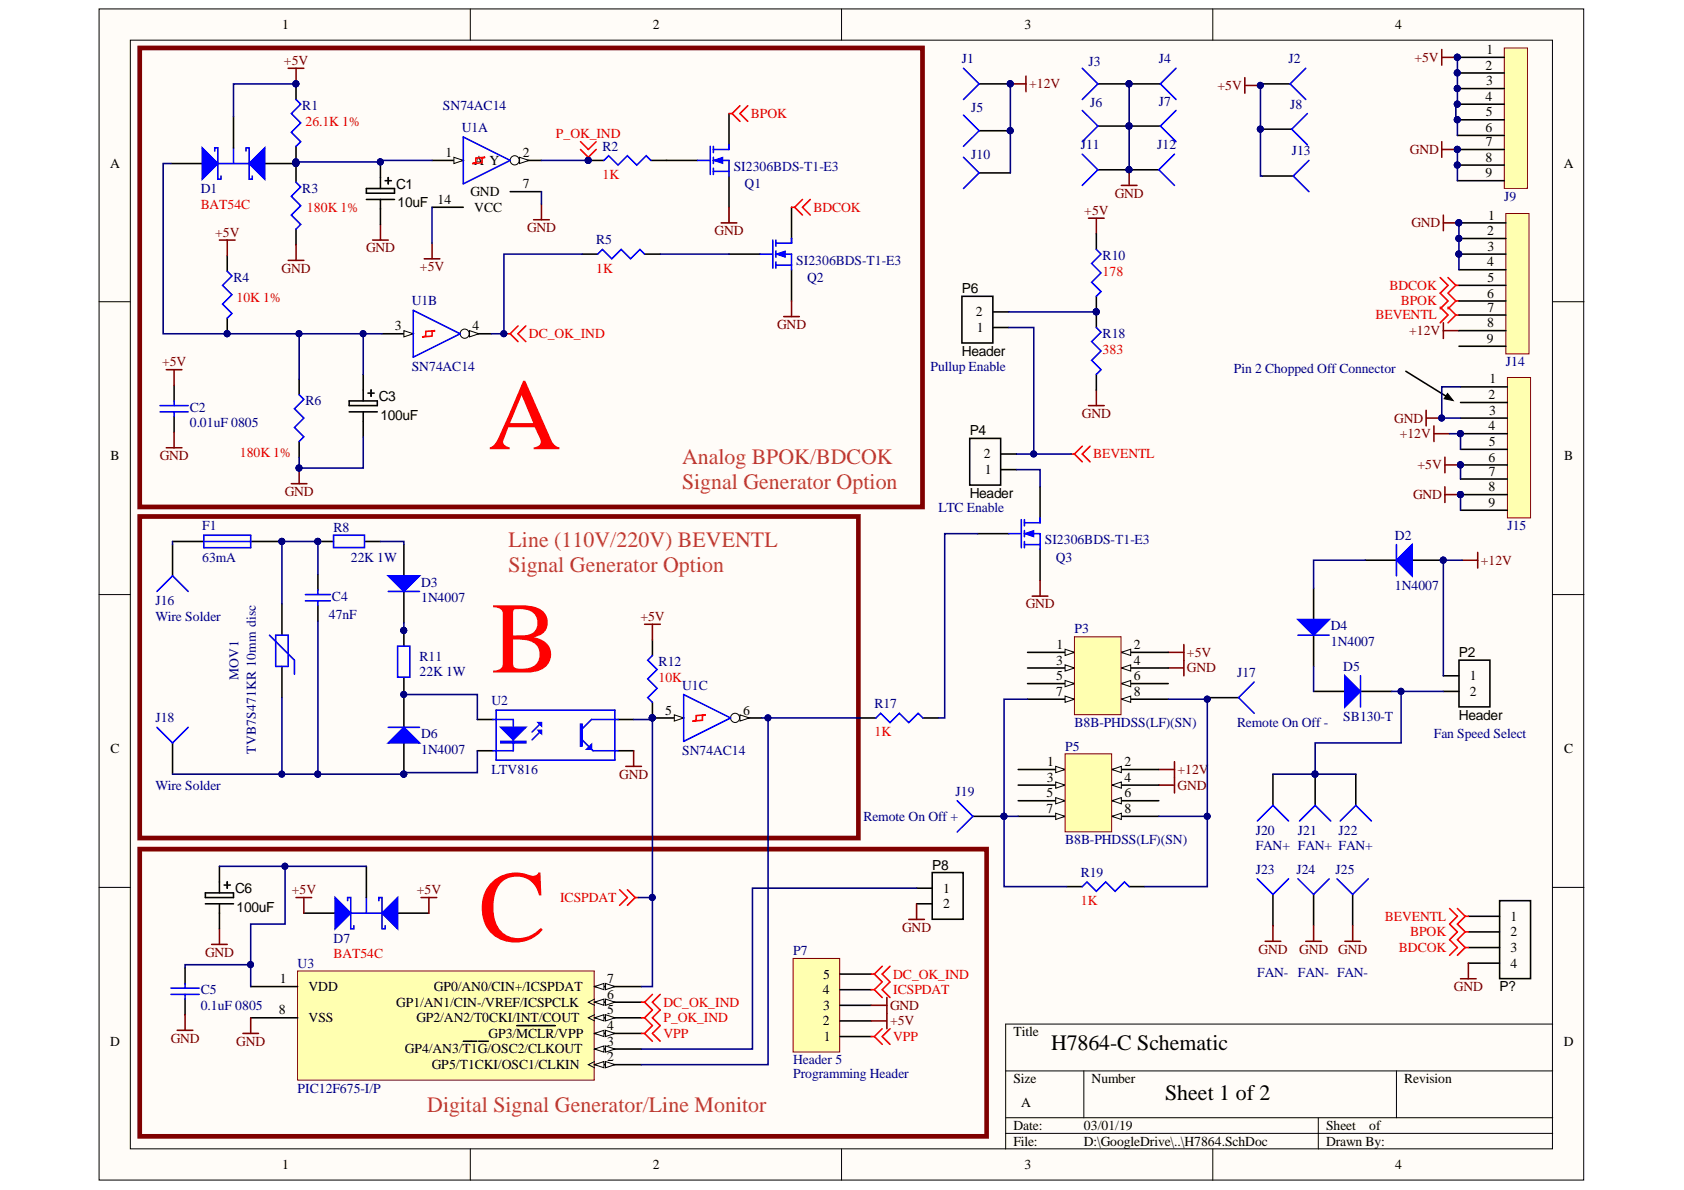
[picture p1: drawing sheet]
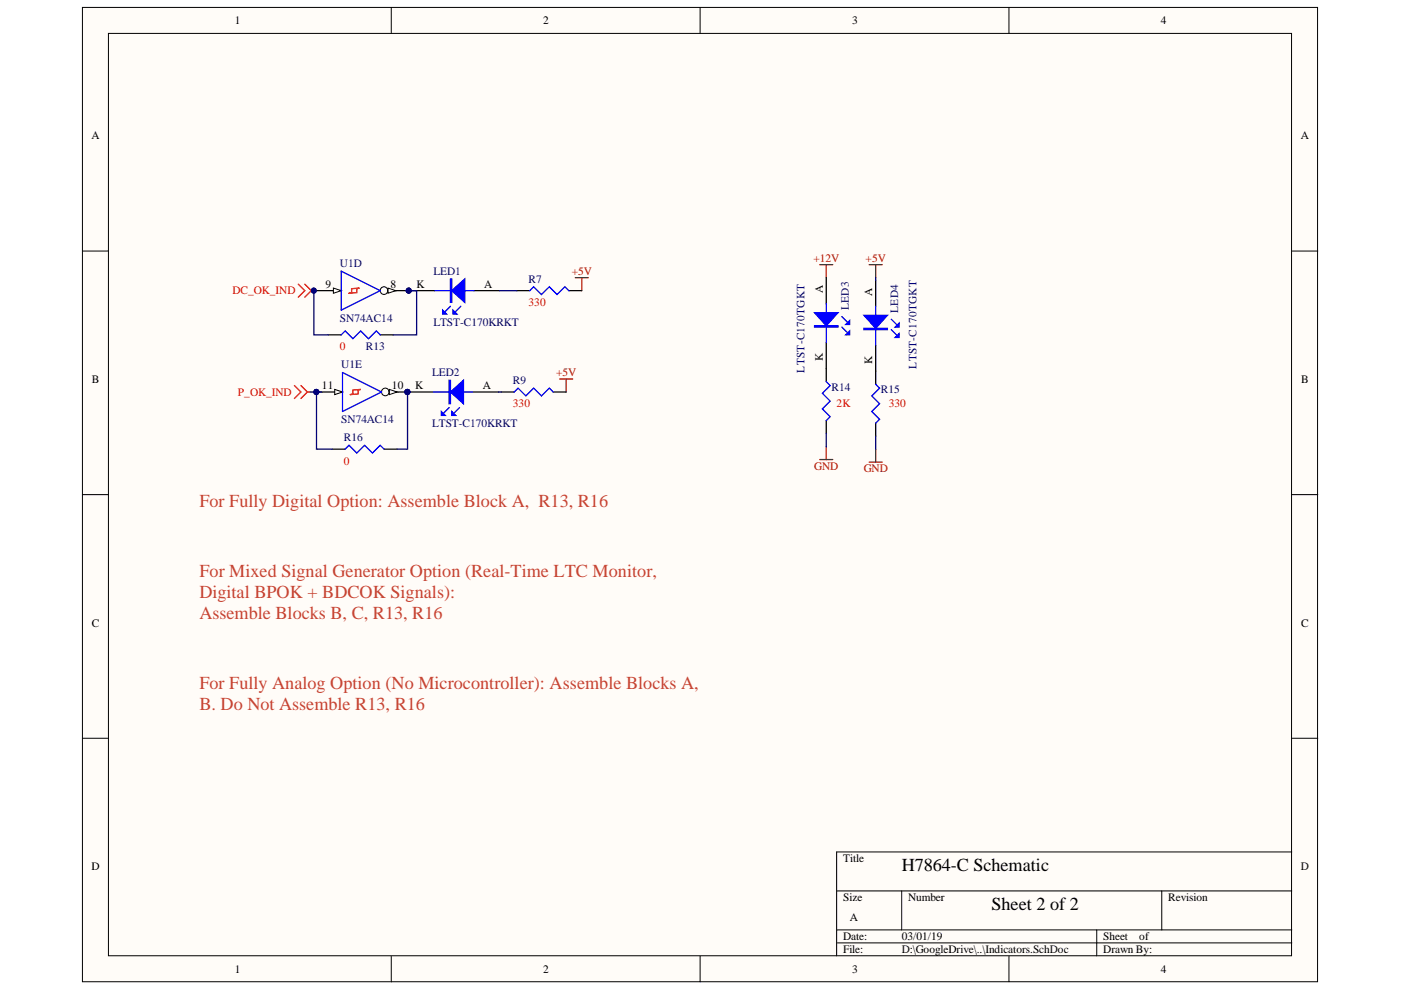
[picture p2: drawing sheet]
# Altium project H7864.PrjPcb
2 sheets, 77 parts. Net scope: global (net labels, ports and power ports of the same name join across sheets).
Board file: H7864-B-1.pcbdoc
Sheets:
  H7864.SchDoc
  Indicators.SchDoc

## Sheet H7864.SchDoc
size A

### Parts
C1  10uF  [CAPMP3216X180N]
C2  value 0.01uF 0805  [C0805-S]  (hidden comment: VJ0805Y103JXAPW1BC)
C3  100uF  [CAPMP3216X180N]
C4  value 47nF 400V  [MKP-3381-15]
C5  value 0.1uF 0805  [C0805-S]  (hidden comment: VJ0805Y103JXAPW1BC)
C6  100uF  [CAPMP3216X180N]
D1  BAT54C  [SOT23]
D2  value 1N4007  [DO-204AL]
D3  value 1N4007  [DO-204AL]
D4  value 1N4007  [DO-204AL]
D5  value SB130-T  [DO-204AL]
D6  value 1N4007  [DO-204AL]
D7  BAT54C  [SOT23]
F1  63mA  [FUSE HOLDER 656]
J1  Wire Solder  [TP-THT-MULTI]  (value not drawn)  (no BOM)
J2  Wire Solder  [TP-THT-MULTI]  (value not drawn)  (no BOM)
J3  Wire Solder  [TP-THT-MULTI]  (value not drawn)  (no BOM)
J4  Wire Solder  [TP-THT-MULTI]  (value not drawn)  (no BOM)
J5  Wire Solder  [TP-THT-MULTI]  (value not drawn)  (no BOM)
J6  Wire Solder  [TP-THT-MULTI]  (value not drawn)  (no BOM)
J7  Wire Solder  [TP-THT-MULTI]  (value not drawn)  (no BOM)
J8  Wire Solder  [TP-THT-MULTI]  (value not drawn)  (no BOM)
J9  1-640385-9  [MTA156-9]  (value not drawn)
J10  Wire Solder  [TP-THT-MULTI]  (value not drawn)  (no BOM)
J11  Wire Solder  [TP-THT-MULTI]  (value not drawn)  (no BOM)
J12  Wire Solder  [TP-THT-MULTI]  (value not drawn)  (no BOM)
J13  Wire Solder  [TP-THT-MULTI]  (value not drawn)  (no BOM)
J14  1-640385-9  [MTA156-9]  (value not drawn)
J15  1-640385-9  [MTA156-9]  (value not drawn)
J16  Wire Solder  [TP-THT-MULTI]
J17  Remote On Off -  [TP-THT-MULTI]
J18  Wire Solder  [TP-THT-MULTI]
J19  Remote On Off +  [TP-THT-MULTI]
J20  FAN+  [TP-THT-MULTI]  (no BOM)
J21  FAN+  [TP-THT-MULTI]  (no BOM)
J22  FAN+  [TP-THT-MULTI]  (no BOM)
J23  FAN-  [TP-THT-MULTI]  (no BOM)
J24  FAN-  [TP-THT-MULTI]  (no BOM)
J25  FAN-  [TP-THT-MULTI]  (no BOM)
MOV1  TVB7S471KR 10mm disc  [TVR1010]
P1  Programmer  [HDR1X4_2.54mmp]  (value not drawn)  (no BOM)
P2  Header  [HDR_1x2_Offset]
P3  B8B-PHDSS(LF)(SN)  [B8B-PHDSS]
P4  Header  [HDR_1x2_Offset]
P5  B8B-PHDSS(LF)(SN)  [B8B-PHDSS]
P6  Header  [HDR_1x2_Offset]
P7  Header 5  [HDR1X5]  (no BOM)
P8  Header  [HDR_1x2_Offset]  (value not drawn)
Q1  SI2306BDS-T1-E3  [SOT23-3]
Q2  SI2306BDS-T1-E3  [SOT23-3]
Q3  SI2306BDS-T1-E3  [SOT23-3]
R1  26.1K 1%  [2012[0805]]
R2  value 1K  [2012[0805]]  (hidden comment: CRCW080547K0FKEA)
R3  180K 1%  [2012[0805]]
R4  value 10K 1%  [2012[0805]]
R5  value 1K  [2012[0805]]  (hidden comment: CRCW080547K0FKEA)
R6  180K 1%  [2012[0805]]
R8  value 22K 1W  [RESTH_AXIAL_MRA-05]
R10  value 178  [2012[0805]]  (hidden comment: CRCW080547K0FKEA)
R11  value 22K 1W  [RESTH_AXIAL_MRA-05]
R12  value 10K  [2012[0805]]  (hidden comment: CRCW080547K0FKEA)
R17  value 1K  [2012[0805]]  (hidden comment: CRCW080547K0FKEA)
R18  value 383  [2012[0805]]  (hidden comment: CRCW080547K0FKEA)
R19  value 1K  [2012[0805]]  (hidden comment: CRCW080547K0FKEA)
U1  SN74AC14  [J014C]  (parts A,B,C of 6)
U2  LTV816  [DIP-4]
U3  PIC12F675-I/P  [DIP8-300]

### Blocks framed on the sheet
Programming Header: C5 C6 D7 P7 P8 U3

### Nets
+5V: C2.2 D1.3(K) D7.1(A1) D7.2(A2) J2.1 J8.1 J9.1 J9.2 J9.3 J9.4 J9.5 J9.6 J13.1 J15.6 J15.7 P3.2 P7.2 R1.1 R4.1 R10.1 R12.2 U1.14(VCC)
+12V: D2.1(A) J1.1 J5.1 J10.1 J14.8 J15.4 J15.5 P2.1 P5.2
GND: C1.2 C2.1 C3.2 C5.1 C6.2 J3.1 J4.1 J6.1 J7.1 J9.7 J9.8 J9.9 J11.1 J12.1 J14.1 J14.2 J14.3 J14.4 J15.1 J15.3 J15.8 J15.9 J23.1 J24.1 J25.1 P1.4 P3.4 P5.4 P7.3 P8.2 Q1.2(S) Q2.2(S) Q3.2(S) R3.2 R6.2 R18.2 U1.7(GND) U2.3(E) U3.8(VSS)
VCC: U1.14(VCC)
BDCOK: J14.5 P1.3 Q2.3(D) ; off-sheet BDCOK
BEVENTL: J14.7 P1.1 P4.2 P6.1 ; off-sheet BEVENTL
BPOK: J14.6 P1.2 Q1.3(D) ; off-sheet BPOK
DC_OK_IND: P7.5 R5.1 U1.4(Y) U3.6(GP1/AN1/CIN-/VREF/ICSPCLK) ; off-sheet DC_OK_IND
ICSPDAT: P7.4 R12.1 U1.5(A) U2.4(C) U3.7(GP0/AN0/CIN+/ICSPDAT) ; off-sheet ICSPDAT
P_OK_IND: R2.1 U1.2(Y) U3.5(GP2/AN2/T0CKI/INT/COUT) ; off-sheet P_OK_IND
VPP: P7.1 U3.4(GP3/~{MCLR}/VPP) ; off-sheet VPP
NetC1_1: C1.1 D1.2(A2) R1.2 R3.1 U1.1(A)
NetC3_1: C3.1 D1.1(A1) R4.2 R6.1 U1.3(A)
NetC4_1: C4.1 D6.1(A) J18.1 MOV1.1 U2.2(K)
NetC4_2: C4.2 F1.1 MOV1.2 R8.1
NetC5_2: C5.2 C6.1 D7.3(K) U3.1(VDD)
NetD2_2: D2.2(K) D4.1(A)
NetD3_1: D3.1(A) R8.2
NetD3_2: D3.2(K) R11.1
NetD4_2: D4.2(K) D5.1(A)
NetD5_2: D5.2(K) J20.1 J21.1 J22.1 P2.2
NetD6_2: D6.2(K) R11.2 U2.1(A)
NetF1_2: F1.2 J16.1
NetJ17_1: J17.1 P3.8 P5.8 R19.2
NetJ19_1: J19.1 P3.7 P5.7 R19.1
NetP4_1: P4.1 Q3.3(D)
NetP6_2: P6.2 R10.2 R18.1
NetP8_1: P8.1 U3.3(GP4/AN3/~{T1G}/OSC2/CLKOUT)
NetQ1_1: Q1.1(G) R2.2
NetQ2_1: Q2.1(G) R5.2
NetQ3_1: Q3.1(G) R17.2
NetR17_1: R17.1 U1.6(Y) U3.2(GP5/T1CKI/OSC1/CLKIN)

Not connected (* = marked no-connect by the designer): J14 9; J15 2; P3 1 3 5 6; P5 1 3 5 6

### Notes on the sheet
- (near P6) Pullup Enable
- Pin 2 Chopped Off Connector
- (near U1) A
- (near Q3) LTC Enable
- (near R8) Analog BPOK/BDCOK Signal Generator Option
- (near R12) Line (110V/220V) BEVENTL Signal Generator Option
- (near U2) B
- (near P2) Fan Speed Select
- (near U3) C
- H7864-C Schematic
- (near U3) Digital Signal Generator/Line Monitor
- Sheet 1 of 2

## Sheet Indicators.SchDoc
size A

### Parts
LED1  LTST-C170KRKT  [LTST-C170]
LED2  LTST-C170KRKT  [LTST-C170]
LED3  LTST-C170TGKT  [LTST-C170]
LED4  LTST-C170TGKT  [LTST-C170]
R7  330  [2012[0805]]
R9  330  [2012[0805]]
R13  value 0  [2012[0805]]  (hidden comment: CRCW080547K0FKEA)
R14  2K  [2012[0805]]
R15  330  [2012[0805]]
R16  value 0  [2012[0805]]  (hidden comment: CRCW080547K0FKEA)
U1  SN74AC14  [J014]  (parts D,E of 6)

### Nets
+5V: LED4.A R7.2 R9.2
+12V: LED3.A
GND: R14.2 R15.2 U1.7(GND)
VCC: U1.14(VCC)
DC_OK_IND: R13.1 U1.9(A) ; off-sheet DC_OK_IND
P_OK_IND: R16.1 U1.11(A) ; off-sheet P_OK_IND
NetLED1_A: LED1.A R7.1
NetLED1_K: LED1.K R13.2 U1.8(Y)
NetLED2_A: LED2.A R9.1
NetLED2_K: LED2.K R16.2 U1.10(Y)
NetLED3_K: LED3.K R14.1
NetLED4_K: LED4.K R15.1

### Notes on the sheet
- MicroVAX,
  NO MCU
- Assemble Block A,
  Do Not Assemble R13, R16
  (Fake BPOK, BDCOK Signals, no MCU, no LTC)
- PDP11,
  NO MCU
- For Fully Analog Option Including LTC Clock (No Microcontroller): Assemble Blocks A,  B.
  Do Not Assemble R13, R16
- For preservation of TOY (Time of Year) clock on the KA630, and/or other battery-backed up RAM on other CPUs, blocks B and C must be assembled.
  Blocks A and C are mutually exclusive.
- ALL
  PDP11
- For Systems Requiring the LTC Signal (50/60Hz clock), Must Assemble Blocks B and/or C
- MCU
  DOES ALL
- For Fully Digital Option Including Artificial LTC Clock:
  Assemble Block C, R13, R16
- H7864-C Schematic
- Sheet 2 of 2

## Nets that join several sheets
+5V: H7864 (22 pins), Indicators (LED4.A R7.2 R9.2)
+12V: H7864 (9 pins), Indicators (LED3.A)
GND: H7864 (39 pins), Indicators (R14.2 R15.2 U1.7)
VCC: H7864 (U1.14), Indicators (U1.14)
DC_OK_IND: H7864 (P7.5 R5.1 U1.4 U3.6), Indicators (R13.1 U1.9)
P_OK_IND: H7864 (R2.1 U1.2 U3.5), Indicators (R16.1 U1.11)

## Assembly variants
Analog Signals: not fitted C5 D7 P1 P7 R13 R16 U3
Digital Signals: not fitted P1 P7 U1
